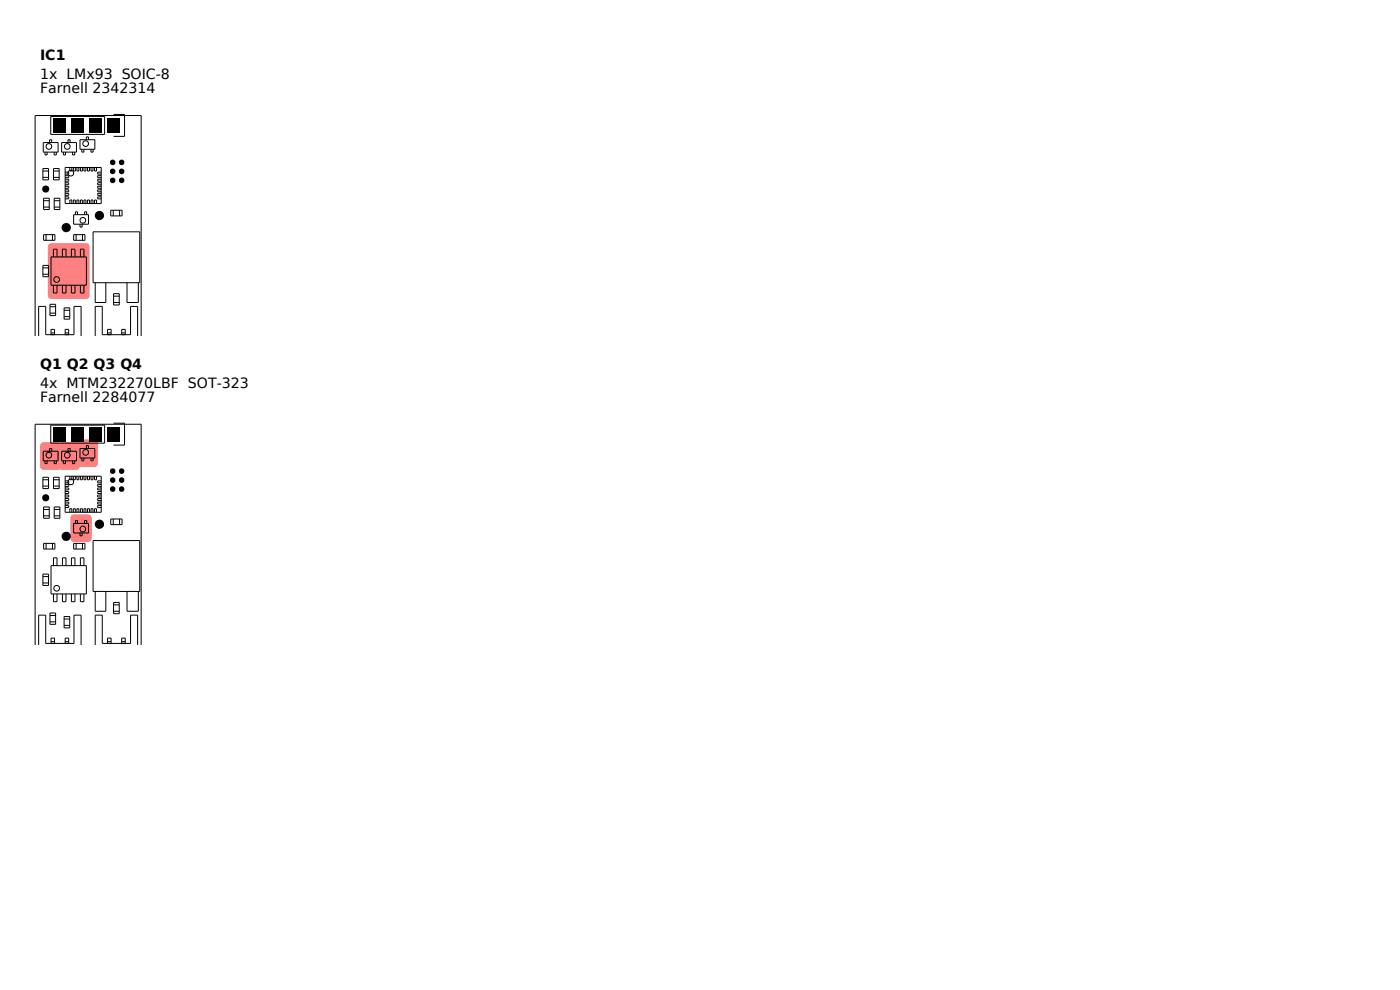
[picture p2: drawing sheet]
<svg xmlns="http://www.w3.org/2000/svg" width="297mm" height="210mm" viewBox="0 0 297 210" stroke-linecap="round" stroke-linejoin="round" font-family="sans-serif">
<path d="M10.4 51.8l.5-.2h7.3a.75 .75 0 0 1 .8 .7v10.4a.75 .75 0 0 1-.8 .7h-7.3a.75 .75 0 0 1-.8-.7v-10.4z" fill="#ff8080"/>
<g fill="none" stroke="#000" stroke-width=".21">
<path d="M9.1 35.8h1.2v2.4h-1.2zM9.1 37.6h1.2M9.1 36.3h1.2M9.2 30.2h3.1v2.1h-3.1zM9.5 32.3v.6h.5v-.6M10.5 30.2v-.6h.5v.6M10.8 24.7h11.4v3.8h-11.4zM11.3 35.8h1.2v2.4h-1.2zM11.3 37.6h1.2M11.3 36.3h1.2M11.5 32.3v.6h.4v-.6M13.1 30.2h3.1v2.1h-3.1z"/>
<path d="M13.4 32.3v.6h.5v-.6M13.8 35.5h7.7v7.7h-7.7zM13.8 36.5h.8v.4h-.8M13.8 37.3h.8v.4h-.8M13.8 38h.8v.4h-.8M13.8 38.8h.8v.4h-.8M13.8 39.5h.8v.4h-.8M14.4 30.2v-.6h.5v.6M14.8 35.5v.8h.4v-.8M15.4 32.3v.6h.4v-.6M15.6 35.5v.8h.4v-.8M16.3 35.5v.8h.4v-.8"/>
<path d="M17 29.6h3.1v2.1h-3.1zM17.1 35.5v.8h.4v-.8M17.3 31.7v.6h.5v-.6M17.8 35.5v.8h.4v-.8M18.3 29.6v-.6h.5v.6M18.6 35.5v.8h.4v-.8M19.3 31.7v.6h.4v-.6M19.3 35.5v.8h.4v-.8M20.1 35.5v.8h.4v-.8M21.5 36.5h-.8v.4h.8M21.5 37.3h-.8v.4h.8M21.5 38h-.8v.4h.8"/>
<path d="M21.5 38.8h-.8v.4h.8M21.5 39.5h-.8v.4h.8M24.1 24.3h2.3v4.6h-2.3M9.1 56.3h1.2v2.4h-1.2zM9.1 56.8h1.2M9.1 58.2h1.2M9.2 49.8h2.4v1.2h-2.4zM9.2 42.1h1.2v2.4h-1.2zM9.2 42.6h1.2M9.2 43.9h1.2M9.8 49.8v1.2M10.8 54.5h7.5v6h-7.5z"/>
<path d="M11.1 49.8v1.2M11.3 54.5v-1.6h.8v1.6M11.5 42.1h1.2v2.4h-1.2zM11.5 42.6h1.2M11.5 43.9h1.2M13.2 54.5v-1.6h.8v1.6M13.8 40.3h.8v.4h-.8M13.8 41h.8v.4h-.8M13.8 41.8h.8v.4h-.8M14.8 43.2v-.8h.4v.8M15.2 54.5v-1.6h.7v1.6M15.6 43.2v-.8h.4v.8"/>
<path d="M15.6 49.8h2.4v1.2h-2.4zM15.6 45.5h3.2v2.1h-3.2zM16 45.5v-.6h.4v.6M16.1 49.8v1.2M16.3 43.2v-.8h.4v.8M17 47.6v.6h.4v-.6M17.1 54.5v-1.6h.7v1.6M17.1 43.2v-.8h.4v.8M17.5 49.8v1.2M17.8 43.2v-.8h.4v.8M17.9 45.5v-.6h.5v.6M18.6 43.2v-.8h.4v.8"/>
<path d="M19.3 43.2v-.8h.4v.8M19.7 49.2h9.9v10.8h-9.9zM20.1 43.2v-.8h.4v.8M20.2 60v4.2h2.2v-4.2M21.5 40.3h-.8v.4h.8M21.5 41h-.8v.4h.8M21.5 41.8h-.8v.4h.8M23.5 44.6h2.4v1.2h-2.4zM24 44.6v1.2M25.4 44.6v1.2M26.9 60v4.2h2.4v-4.2M7.4 71.3v-46.8h22.5v46.8"/>
<path d="M8.2 71.3v-6.3h1.5v6h6v-6h1.5v6.3M10.6 64.6h1.2v2.4h-1.2zM10.6 65.1h1.2M10.6 66.4h1.2M10.8 71v-1.1h.8v1.1M10.8 70.6h.8M11.3 60.5v1.7h.8v-1.7M13.2 60.5v1.7h.8v-1.7M13.6 65.3h1.2v2.4h-1.2zM13.6 65.8h1.2M13.6 67.2h1.2M13.8 71v-1.1h.8v1.1"/>
<path d="M13.8 70.6h.8M15.2 60.5v1.7h.7v-1.7M17.1 60.5v1.7h.7v-1.7M20.2 71.3v-6.3h1.5v6h6v-6h1.5v6.3M22.8 71v-1.1h.8v1.1M22.8 70.6h.8M24.1 62.3h1.2v2.4h-1.2zM24.1 62.8h1.2M24.1 64.2h1.2M25.8 71v-1.1h.8v1.1M25.8 70.6h.8"/>
<circle cx="10.4" cy="31.1" r=".6"/>
<circle cx="14.3" cy="31.1" r=".6"/>
<circle cx="15" cy="36.7" r=".6"/>
<circle cx="18.2" cy="30.5" r=".6"/>
<circle cx="12" cy="59.3" r=".6"/>
<circle cx="17.6" cy="46.7" r=".6"/>
</g>
<g fill="#000">
<path d="M11.4 25.1h2.6v3h-2.6zM15.2 25.1h2.6v3h-2.6zM19 25.1h2.6v3h-2.6zM22.8 25.1h2.6v3h-2.6z"/>
<circle cx="23.9" cy="38.3" r=".6"/>
<circle cx="23.9" cy="34.5" r=".6"/>
<circle cx="23.9" cy="36.4" r=".59"/>
<circle cx="25.8" cy="38.3" r=".6"/>
<circle cx="25.8" cy="34.5" r=".6"/>
<circle cx="25.8" cy="36.4" r=".59"/>
<circle cx="9.7" cy="40.1" r=".76"/>
<circle cx="14" cy="48.3" r=".98"/>
<circle cx="21.1" cy="45.7" r=".98"/>
</g>
<g fill="#ff8080">
<path d="M16.5 93.4l.5-.2h3a.75 .75 0 0 1 .8 .8v4.3a.75 .75 0 0 1-.8 .8h-3a.75 .75 0 0 1-.7-.8v-4.3z"/>
<path d="M12.6 94l.5-.2h3a.75 .75 0 0 1 .8 .8v4.3a.75 .75 0 0 1-.8 .8h-3a.75 .75 0 0 1-.7-.8v-4.3z"/>
<path d="M8.7 94l.5-.2h3a.75 .75 0 0 1 .8 .8v4.3a.75 .75 0 0 1-.8 .8h-3a.75 .75 0 0 1-.7-.8v-4.3z"/>
<path d="M15.2 109.3l.5-.2h3a.75 .75 0 0 1 .7 .8v4.3a.75 .75 0 0 1-.7 .8h-3a.75 .75 0 0 1-.8-.8v-4.3z"/>
</g>
<g fill="none" stroke="#000" stroke-width=".21">
<path d="M9.2 95.7h3.1v2.1h-3.1zM9.5 97.8v.6h.5v-.6M10.5 95.7v-.6h.5v.6M10.8 90.2h11.4v3.8h-11.4zM11.5 97.8v.6h.4v-.6M13.1 95.7h3.1v2.1h-3.1zM13.4 97.8v.6h.5v-.6M14.4 95.7v-.6h.5v.6M15.4 97.8v.6h.4v-.6M17 95.1h3.1v2.1h-3.1zM17.3 97.2v.6h.5v-.6M18.3 95.1v-.6h.5v.6"/>
<path d="M19.3 97.2v.6h.4v-.6M24.1 89.8h2.3v4.6h-2.3M9.1 101.3h1.2v2.4h-1.2zM9.1 103.1h1.2M9.1 101.8h1.2M9.2 115.3h2.4v1.2h-2.4zM9.2 107.6h1.2v2.4h-1.2zM9.2 108.1h1.2M9.2 109.4h1.2M9.8 115.3v1.2M11.1 115.3v1.2M11.3 101.3h1.2v2.4h-1.2z"/>
<path d="M11.3 103.1h1.2M11.3 101.8h1.2M11.5 107.6h1.2v2.4h-1.2zM11.5 108.1h1.2M11.5 109.4h1.2M13.8 101h7.7v7.7h-7.7zM13.8 102h.8v.4h-.8M13.8 102.8h.8v.4h-.8M13.8 103.5h.8v.4h-.8M13.8 104.3h.8v.4h-.8M13.8 105h.8v.4h-.8M13.8 105.8h.8v.4h-.8"/>
<path d="M13.8 106.5h.8v.4h-.8M13.8 107.3h.8v.4h-.8M14.8 101v.8h.4v-.8M14.8 108.7v-.8h.4v.8M15.6 101v.8h.4v-.8M15.6 108.7v-.8h.4v.8M15.6 115.3h2.4v1.2h-2.4zM15.6 111h3.2v2.1h-3.2zM16 111v-.6h.4v.6M16.1 115.3v1.2M16.3 101v.8h.4v-.8M16.3 108.7v-.8h.4v.8"/>
<path d="M17 113.1v.6h.4v-.6M17.1 101v.8h.4v-.8M17.1 108.7v-.8h.4v.8M17.5 115.3v1.2M17.8 101v.8h.4v-.8M17.8 108.7v-.8h.4v.8M17.9 111v-.6h.5v.6M18.6 101v.8h.4v-.8M18.6 108.7v-.8h.4v.8M19.3 101v.8h.4v-.8M19.3 108.7v-.8h.4v.8M19.7 114.7h9.9v10.8h-9.9z"/>
<path d="M20.1 101v.8h.4v-.8M20.1 108.7v-.8h.4v.8M21.5 102h-.8v.4h.8M21.5 102.8h-.8v.4h.8M21.5 103.5h-.8v.4h.8M21.5 104.3h-.8v.4h.8M21.5 105h-.8v.4h.8M21.5 105.8h-.8v.4h.8M21.5 106.5h-.8v.4h.8M21.5 107.3h-.8v.4h.8M23.5 110.1h2.4v1.2h-2.4zM24 110.1v1.2"/>
<path d="M25.4 110.1v1.2M7.4 136.8v-46.8h22.5v46.8M8.2 136.8v-6.3h1.5v6h6v-6h1.5v6.3M9.1 121.8h1.2v2.4h-1.2zM9.1 122.3h1.2M9.1 123.7h1.2M10.6 130.1h1.2v2.4h-1.2zM10.6 130.6h1.2M10.6 131.9h1.2M10.8 120h7.5v6h-7.5zM10.8 136.5v-1.1h.8v1.1M10.8 136.1h.8"/>
<path d="M11.3 120v-1.6h.8v1.6M11.3 126v1.7h.8v-1.7M13.2 126v1.7h.8v-1.7M13.2 120v-1.6h.8v1.6M13.6 130.8h1.2v2.4h-1.2zM13.6 131.3h1.2M13.6 132.7h1.2M13.8 136.5v-1.1h.8v1.1M13.8 136.1h.8M15.2 126v1.7h.7v-1.7M15.2 120v-1.6h.7v1.6M17.1 126v1.7h.7v-1.7"/>
<path d="M17.1 120v-1.6h.7v1.6M20.2 136.8v-6.3h1.5v6h6v-6h1.5v6.3M20.2 125.5v4.2h2.2v-4.2M22.8 136.5v-1.1h.8v1.1M22.8 136.1h.8M24.1 127.8h1.2v2.4h-1.2zM24.1 128.3h1.2M24.1 129.7h1.2M25.8 136.5v-1.1h.8v1.1M25.8 136.1h.8M26.9 125.5v4.2h2.4v-4.2"/>
<circle cx="10.4" cy="96.6" r=".6"/>
<circle cx="14.3" cy="96.6" r=".6"/>
<circle cx="18.2" cy="96" r=".6"/>
<circle cx="15" cy="102.2" r=".6"/>
<circle cx="17.6" cy="112.2" r=".6"/>
<circle cx="12" cy="124.8" r=".6"/>
</g>
<g fill="#000">
<path d="M11.4 90.6h2.6v3h-2.6zM15.2 90.6h2.6v3h-2.6zM19 90.6h2.6v3h-2.6zM22.8 90.6h2.6v3h-2.6z"/>
<circle cx="23.9" cy="100" r=".59"/>
<circle cx="25.8" cy="100" r=".59"/>
<circle cx="9.7" cy="105.6" r=".76"/>
<circle cx="14" cy="113.8" r=".98"/>
<circle cx="21.1" cy="111.2" r=".98"/>
<circle cx="23.9" cy="101.9" r=".6"/>
<circle cx="23.9" cy="103.8" r=".6"/>
<circle cx="25.8" cy="101.9" r=".6"/>
<circle cx="25.8" cy="103.8" r=".6"/>
</g>
<g font-size="3">
<text x="8.5" y="12.7">IC1</text>
<text x="8.5" y="16.7">1x LMx93 SOIC-8</text>
<text x="8.5" y="19.7">Farnell 2342314</text>
<text x="8.5" y="78.2">Q1 Q2 Q3 Q4</text>
<text x="8.5" y="82.2">4x MTM232270LBF SOT-323</text>
<text x="8.5" y="85.2">Farnell 2284077</text>
</g>
</svg>
